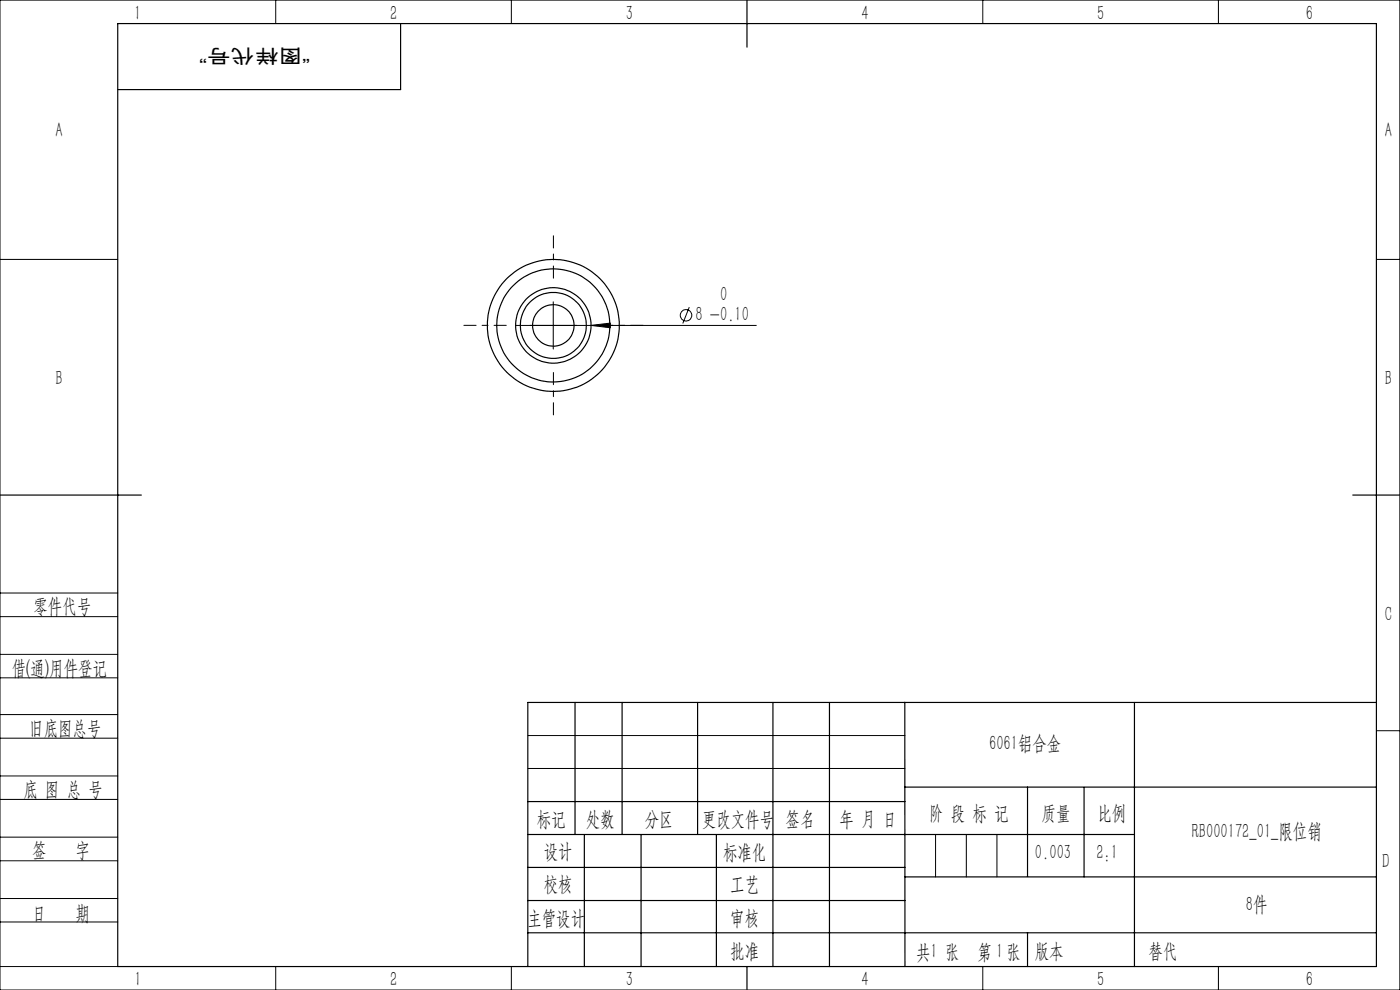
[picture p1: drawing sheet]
<svg xmlns="http://www.w3.org/2000/svg" width="297mm" height="210mm" viewBox="0 0 297 210" stroke-linecap="round" stroke-linejoin="round" font-family="sans-serif">
<g fill="none" stroke="#000" stroke-width=".21">
<path d="M0 0h297v210h-297zM58.5 0v5M108.5 0v5M208.5 0v5M258.5 0v5M0 55h25M292 55h5M109.4 69h51M117.4 64v10M125.4 69l4.1-.5v1zM146.2 65.1l-1.3 3.5M0 138.8h25"/>
<path d="M0 125.8h25M0 130.8h25M0 143.8h25M0 156.6h25M0 151.6h25M112 156h80M292 155h5M0 169.6h25M0 164.6h25M0 177.6h25M112 163h80M198.5 177v9"/>
<path d="M205 177v9M211.5 177v9M0 182.6h25M0 190.6h25M0 195.6h25M0 205h25M58.5 205v5M108.5 205v5M208.5 205v5M258.5 205v5"/>
<circle cx="145.5" cy="66.9" r="1.22"/>
</g>
<path d="M117.4 59v-9M107.4 69h-9M117.4 79v9M127.4 69h9" fill="none" stroke="#000" stroke-width=".21" stroke-dasharray="30.5 1.3 1.3 1.3" stroke-dashoffset="27.9"/>
<g fill="none" stroke="#000" stroke-width=".25">
<path d="M25 5h267v200h-267zM85 5v14h-60M158.5 0v10M0 105h30M287 105h10M122 149v28M132 149v28M148 149v28M164 149v56M176 149v56M191.9 149l.1 56M240.7 149v56"/>
<path d="M292 149h-180v56M112 177h128.7M112 170h80M124 177v28M136 177v28M152 177v28M191.9 167h100.1M218 167v18.9M230 167v19M112 197.9h180M112 184h80M112 191h80"/>
<path d="M192 186h100M218 197.9v7.1M158.5 205v5"/>
<circle cx="117.4" cy="69" r="8"/>
<circle cx="117.4" cy="69" r="4.4"/>
<circle cx="117.4" cy="69" r="7"/>
<circle cx="117.4" cy="69" r="12"/>
<circle cx="117.4" cy="69" r="14"/>
</g>
<path d="M125.4 69l4.1-.5v1z" fill="#000"/>
<g font-size="4.4">
<text x="28.5" y="4.1">1</text>
<text x="82.7" y="4.1">2</text>
<text x="132.7" y="4.1">3</text>
<text x="182.7" y="4.1">4</text>
<text x="232.7" y="4.1">5</text>
<text x="277" y="4.1">6</text>
<text x="11.8" y="29.1">A</text>
<text x="293.8" y="29.1">A</text>
<text x="152.8" y="63.8">0</text>
<text x="147.6" y="68.2">8 -0.10</text>
<text x="11.8" y="81.6">B</text>
<text x="293.8" y="81.6">B</text>
<text x="7.1" y="130.1">零件代号</text>
<text x="293.8" y="131.6">C</text>
<text x="2.5" y="143.2">借(通)用件登记</text>
<text x="6.2" y="155.8">旧底图总号</text>
<text x="209.9" y="159.1">6061铝合金</text>
<text x="5" y="168.9">底 图 总 号</text>
<text x="197.1" y="173.8">阶 段 标 记</text>
<text x="221" y="173.8">质量</text>
<text x="232.8" y="173.8">比例</text>
<text x="113.9" y="175.2">标记</text>
<text x="124.3" y="175.2">处数</text>
<text x="136.8" y="175.2">分区</text>
<text x="148.9" y="175.2">更改文件号</text>
<text x="166.7" y="175.2">签名</text>
<text x="178.1" y="175.2">年 月 日</text>
<text x="252.8" y="177.8">RB000172_01_限位销</text>
<text x="6.8" y="181.9">签</text>
<text x="16" y="181.9">字</text>
<text x="115.3" y="182.1">设计</text>
<text x="153.4" y="182.2">标准化</text>
<text x="219.6" y="182.1">0.003</text>
<text x="232.6" y="182.1">2:1</text>
<text x="293.3" y="184.1">D</text>
<text x="115.3" y="189">校核</text>
<text x="154.9" y="189">工艺</text>
<text x="6.8" y="195.2">日</text>
<text x="16" y="195.2">期</text>
<text x="111.9" y="196.2">主管设计</text>
<text x="154.9" y="196.2">审核</text>
<text x="264.3" y="193.2">8件</text>
<text x="154.9" y="203.1">批准</text>
<text x="194.4" y="203.4">共 张</text>
<text x="197.4" y="203.1">1</text>
<text x="207.4" y="203.4">第 张</text>
<text x="211.3" y="203.1">1</text>
<text x="219.5" y="203.1">版本</text>
<text x="243.6" y="203.1">替代</text>
<text x="28.5" y="209.1">1</text>
<text x="82.8" y="209.1">2</text>
<text x="132.7" y="209.1">3</text>
<text x="182.7" y="209.1">4</text>
<text x="232.7" y="209.1">5</text>
<text x="277" y="209.1">6</text>
</g>
<text font-size="4.1" x="65.8" y="10.4" transform="rotate(-180 65.8 10.4)">“图样代号”</text>
</svg>
